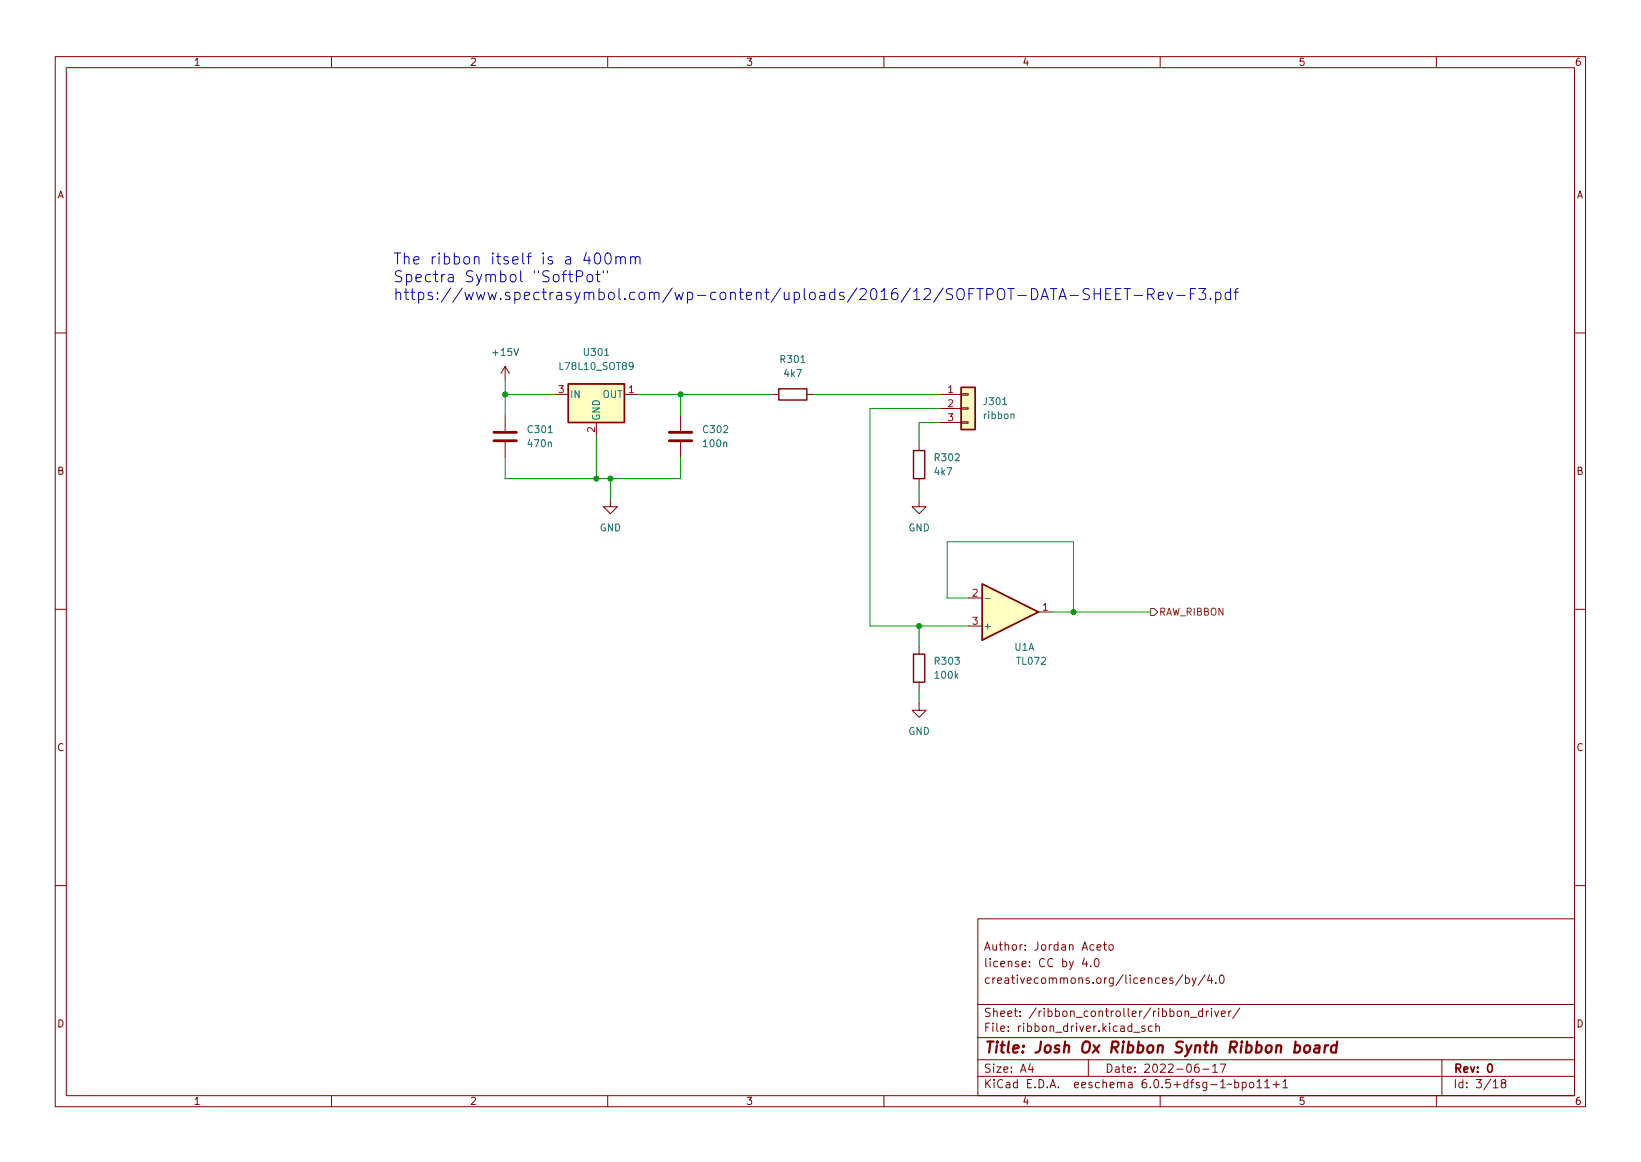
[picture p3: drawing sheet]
<svg xmlns="http://www.w3.org/2000/svg" width="297mm" height="210mm" viewBox="0 0 297 210" stroke-linecap="round" stroke-linejoin="round" font-family="sans-serif">
<g fill="none" stroke="#840000" stroke-width=".18">
<path d="M10 10.2h277v190.1h-277zM12 12.2h273v186.1h-273zM60 10.2v2M110 10.2v2M160 10.2v2M210 10.2v2M260 10.2v2M10 60.2h2M91.4 66.3v2.5M91.4 75.2v2.8M91.4 66.3l-.7 1.3M91.4 66.3l.8 1.3"/>
<path d="M100.3 71.4h2.6M107.9 76.4v2.6M113 71.4h2.6M123.2 75.2v2.8M139.7 71.4h1.3M146 71.4h1.3M170.2 71.4h3.8M170.2 73.9h3.8M170.2 76.4h3.8M174 76.3h1.3v.3h-1.3zM174 73.8h1.3v.2h-1.3zM174 71.2h1.3v.3h-1.3z"/>
<path d="M285 60.2h2M91.4 80v2.8M110.5 90.4v1.3h1.3l-1.3 1.3-1.3-1.3h1.3M123.2 80v2.8M166.4 90.4v1.3h1.2l-1.2 1.3-1.3-1.3h1.3M166.4 80.3v1.2M166.4 86.6v1.3M10 110.2h2M166.4 117.1v1.3M175.3 108.2h2.5M175.3 113.3h2.5M188 110.7h2.5"/>
<path d="M285 110.2h2M166.4 127.2v1.3h1.2l-1.2 1.3-1.3-1.3h1.3M166.4 123.4v1.3M10 160.2h2M177 166.3h108v32h-108zM196.3 173.4l-.4 1h1M196.6 173.9v1M197.4 174.8v.1M198.2 173.6l.2-.2a.8 .8 0 0 1 .6 .8 .8 .8 0 0 1-.6 .7l-.2-.1-.1-.4zM198.6 171.4l.7-.1-.1-.3-.4-.1-.2 .2v.8h.6M199.7 170.9h.6M199.9 170.4v1.3l.4 .2"/>
<path d="M200.9 171l.3-.1 .3 .3v.4l-.3 .3h-.3l-.2-.3v-.4zM214.1 176.4l-1.3 1.9M214.6 177l.4-.1 .3 .3v.4l-.2 .3h-.5M214.6 176.4v1.5M215.8 176.9l.3 1M216.5 176.9l-.5 1.4-.2 .1M218.1 176.4l-1.2 1.9M218.9 176.4l-.3 1h.9M219.3 176.9v1M220.1 177.8v.1M220.9 176.6l.2-.2a.8 .8 0 0 1 .5 .8 .8 .8 0 0 1-.5 .7l-.2-.1-.2-.4zM285 160.2h2"/>
<path d="M60 198.3v2M110 198.3v2M160 198.3v2M177 194.8h108M177 191.8h108M177 187.8h108M177 181.8h108M186.5 192.5l-.4 1h1M186.9 193v1M197 191.8v3M205.2 186.8h1.2M207.2 185.7l-.3-.1-.3 .2 .1 .3 .5 .1v.4h-.6"/>
<path d="M208.6 185.7l-.5-.1-.2 .3v.4l.1 .3h.6M209.2 185.8l.2-.2 .4 .1 .1 .9M209.2 185.1v1.5M210 198.3v2M214.5 183.1l.2-.2 .4 .1v.9M215.5 184.1h1.1M216.9 192.5a.59 .59 0 0 0-.7 .7v.5l.2 .3h.4l.2-.1 .1-.5-.2-.2-.4-.1-.3 .3M217.6 183l-.4-.1-.3 .3v.4l.2 .3h.5M217.6 182.4v1.5M217.7 193.5h1.2M218.4 182.9v1M218.8 182.9l-.3 .1-.1 .2"/>
<path d="M219.3 182.4v.2M219.3 182.9v1M219.5 193l.4-.5v1.5M219.5 194h.9M219.9 182.9l.3 1 .4-1M220.9 192.5h1l-.7 1.5M221.1 183.4l.7-.1-.1-.3-.4-.1-.2 .2v.8h.6M222.4 182.9v1M222.9 182.9l-.3 .1-.2 .2M223.5 195.9l.4-.1 .3 .3v.4l-.1 .3h-.6M223.5 195.3v1.5M224.4 182.4l-1.3 1.9"/>
<path d="M224.9 195.9l.4-.1 .3 .3v.4l-.2 .3h-.5M224.9 195.8v1.5M226.3 195.9l.3-.1 .3 .3v.4l-.3 .3h-.3l-.2-.3v-.4zM227.5 195.8l.4-.5v1.5M227.5 196.8h.9M228.9 195.8l.5-.5v1.5M228.9 196.8h.9M230.4 196.3h1.2M231 195.7v1.1M232.2 195.8l.4-.5v1.5M232.2 196.8h.9M260 198.3v2"/>
<path d="M261 191.8v6.5M270.3 195.8l.4-.5v1.5M270.3 196.8h.9M272 196l-.3-.3 .1-.2 .2-.2 .4 .1 .2 .2-.1 .2-.6 .2-.2 .3 .1 .4 .2 .1h.3l.3-.3-.1-.4-.2-.1"/>
</g>
<path d="M269.4 192.7l.2-.2a.8 .8 0 0 1 .5 .8 .8 .8 0 0 1-.5 .7l-.2-.1-.1-.4z" fill="none" stroke="#840000" stroke-width=".3"/>
<path d="M236.2 189.3a.52 .52 0 0 1 .6-.2 .52 .52 0 0 1 .4 .4l-.1 .6a.55 .55 0 0 1-.5 .4 .55 .55 0 0 1-.6-.4zM238 189.2l.3-.1 .5 .1v1.3M238.9 189.6l-.7 .1a.4 .4 0 0 0-.4 .3 .4 .4 0 0 0 .3 .5l.7-.1M239.9 189.1l-.2 1.4M240.4 189.1l-.4 .1-.2 .3M242 189.2a.66 .66 0 0 0-1 .3l-.1 .6 .1 .3 .2 .1 .6-.1M242 188.5l-.2 2" fill="none" stroke="#840000" stroke-width=".4"/>
<path d="M102.9 69.5h10.1v6.9h-10.1zM141 70.4h5v2h-5zM174 70.1h2.5v7.6h-2.5zM165.4 81.5h2v5.1h-2zM165.4 118.4h2v5h-2zM177.8 105.7l10.2 5-10.2 5.1z" fill="none" stroke="#840000" stroke-width=".25"/>
<path d="M89.4 79.8h4.1M89.4 78.2h4.1M121.2 79.8h4M121.2 78.2h4" fill="none" stroke="#840000" stroke-width=".51"/>
<g fill="#ffffc2" stroke="#ffffc2" stroke-width=".18">
<path d="M177.8 105.7l10.2 5-10.2 5.1z"/>
<path d="M174 70.1h2.5v7.6h-2.5z"/>
<path d="M102.9 69.5h10.1v6.9h-10.1z"/>
</g>
<path d="M183 75l.2-.1 .3 .1 .1 .8M178.3 108.3h1" fill="none" stroke="#006464" stroke-width=".18"/>
<path d="M208.3 110.1h.6l.6 .6-.6 .7h-.6z" fill="none" stroke="#725600" stroke-width=".18"/>
<g fill="none" stroke="#0000c2" stroke-width=".18">
<path d="M102.9 49.7h.8M103.2 49v1.7l.1 .2 .4 .1M104.3 50h.8a.54 .54 0 0 0 .4-.5 .54 .54 0 0 0-.4-.5h-.8v2M106.1 45.7l-.4 1.4h1.2M106.3 49.9a.54 .54 0 0 1 .6-.2 .54 .54 0 0 1 .4 .3v.6a.54 .54 0 0 1-.5 .4 .54 .54 0 0 1-.6-.4zM107.8 46a.48 .48 0 0 1 .5-.2 .48 .48 0 0 1 .3 .4 1.03 1.03 0 0 1-.5 1.6 1.22 1.22 0 0 1-.3-1.8zM107.9 49.7h.7M108.1 49v1.7l.1 .2 .4 .1M109.2 49v.4M109.7 46a.48 .48 0 0 1 .5-.2 .48 .48 0 0 1 .3 .4 1.03 1.03 0 0 1-.5 1.6 1.22 1.22 0 0 1-.3-1.8zM110 49v.4M111.5 46.6a.5 .5 0 0 1 .8 .1v1.1"/>
<path d="M111.5 46.4v1.4M112.3 46.7l.3-.3 .5 .1 .1 1.3M114.1 46.6a.5 .5 0 0 1 .9 .1v1.1M114.1 46.4v1.4M115 46.7l.3-.3 .5 .1 .1 1.3M193.7 53.5h1.5M197.2 52.3l-.3-.1-.7 .1a.48 .48 0 0 0-.1 .5 .48 .48 0 0 0 .3 .4 .73 .73 0 0 1 .8 .4l-.1 .4-.3 .2-.7-.1M198.1 52.2v2M198.1 53.2h1.1M199.2 52.2v2M200.1 53.2h.7M201.1 52.2h-1v2h1"/>
<path d="M202 53.2h.6M202.9 52.2h-.9v2h.9M203.5 52.2h1.1M204.1 52.2v2M205.3 53.5h1.5M207.8 53.3h.7a.54 .54 0 0 0 .4-.6 .54 .54 0 0 0-.4-.5h-.7v2M208.2 53.3l.7 .9M209.7 53.5l.9-.1-.1-.4-.5-.1-.3 .3 .1 .9 .2 .1 .5-.1M211.3 52.9l.5 1.3 .4-1.3M213 53.5h1.5M215.5 53.2h.6M216.4 52.2h-.9v2"/>
<path d="M217 52.2h1.2l-.6 .8a.54 .54 0 0 1 .6 .4v.4l-.1 .3-.8 .1-.3-.2M219.1 54l.1 .1-.1 .1-.1-.1 .1-.1v.2M220.1 53l.5-.1 .4 .4v.5l-.2 .3-.2 .1-.5-.1M220.1 52.9v2M222.7 53l-.6-.1-.3 .4v.5l.2 .3 .1 .1 .6-.1M222.7 52.2v2M223.4 52.9h.7M224.1 52.2l-.3 .1-.1 .2v1.7"/>
</g>
<g fill="none" stroke="#009600" stroke-width=".18">
<path d="M91.4 68.8v6.4M91.4 71.4h8.9M107.9 79v7.6M115.6 71.4h24.1M123.2 71.4v3.8M147.3 71.4h22.9M170.2 73.9h-12.7v39.4h17.8M170.2 76.4h-3.8v3.9M91.4 82.8v3.8h31.8v-3.8M110.5 86.6v3.8M166.4 87.9v2.5M166.4 113.3v3.8"/>
<path d="M175.3 108.2h-3.9v-10.2h22.9v12.7M190.5 110.7h17.8M166.4 124.7v2.5"/>
</g>
<g fill="#009600" stroke="#009600" stroke-width=".18">
<circle cx="91.4" cy="71.4" r=".46"/>
<circle cx="123.2" cy="71.4" r=".46"/>
<circle cx="107.9" cy="86.6" r=".46"/>
<circle cx="110.5" cy="86.6" r=".46"/>
<circle cx="166.4" cy="113.3" r=".46"/>
<circle cx="194.3" cy="110.7" r=".46"/>
</g>
<g font-size="2.8" fill="#0000c2">
<text x="71.1" y="47.9">The ribbon itself is a 400mm</text>
<text x="71.1" y="51.1">Spectra Symbol &quot;SoftPot&quot;</text>
<text x="71.1" y="54.3">https://www.spectrasymbol.com/wp-content/uploads/2016/12/SOFTPOT-DATA-SHEET-Rev-F3.pdf</text>
</g>
<text font-size="2.8" fill="#840000" x="178" y="190.6">Title: Josh Ox Ribbon Synth Ribbon board</text>
<g font-size="2.1" fill="#840000">
<text x="178" y="172">Author: Jordan Aceto</text>
<text x="178" y="178">creativecommons.org/licences/by/4.0</text>
<text x="178" y="175">license: CC by 4.0</text>
<text x="178" y="184">Sheet: /ribbon_controller/ribbon_driver/</text>
<text x="178" y="186.7">File: ribbon_driver.kicad_sch</text>
<text x="178" y="196.9">KiCad E.D.A. eeschema 6.0.5+dfsg-1~bpo11+1</text>
<text x="178" y="194.1">Size: A4</text>
<text x="200" y="194.1">Date: 2022-06-17</text>
<text x="263" y="194.1">Rev: 0</text>
<text x="263" y="196.9">Id: 3/18</text>
</g>
<g font-size="1.8" fill="#840000">
<text x="35" y="11.9">1</text>
<text x="85" y="11.9">2</text>
<text x="135" y="11.9">3</text>
<text x="185" y="11.9">4</text>
<text x="235" y="11.9">5</text>
<text x="285" y="11.9">6</text>
<text x="10.3" y="35.9">A</text>
<text x="285.3" y="35.9">A</text>
<text x="10.3" y="85.9">B</text>
<text x="285.3" y="85.9">B</text>
<text x="10.3" y="135.9">C</text>
<text x="285.3" y="135.9">C</text>
<text x="10.3" y="185.9">D</text>
<text x="285.3" y="185.9">D</text>
<text x="35" y="199.9">1</text>
<text x="85" y="199.9">2</text>
<text x="135" y="199.9">3</text>
<text x="185" y="199.9">4</text>
<text x="235" y="199.9">5</text>
<text x="285" y="199.9">6</text>
</g>
<g font-size="1.8" fill="#006464">
<text x="89.4" y="64.4">+15V</text>
<text x="105.8" y="64.4">U301</text>
<text x="141.4" y="65.7">R301</text>
<text x="101.6" y="66.9">L78L10_SOT89</text>
<text x="142" y="68.2">4k7</text>
<text x="103.1" y="72">IN</text>
<text x="108.6" y="76.2" transform="rotate(-90 108.6 76.2)">GND</text>
<text x="109" y="72">OUT</text>
<text x="178.1" y="75.8">ribbon</text>
<text x="178.2" y="73.3">J301</text>
<text x="95.7" y="78.4">C301</text>
<text x="95.7" y="80.9">470n</text>
<text x="127.4" y="78.4">C302</text>
<text x="127.5" y="80.9">100n</text>
<text x="169.3" y="83.4">R302</text>
<text x="169.2" y="86">4k7</text>
<text x="108.5" y="96.1">GND</text>
<text x="164.4" y="96.1">GND</text>
<text x="177.9" y="113.9">+</text>
<text x="183.7" y="117.7">U1A</text>
<text x="169.3" y="120.3">R303</text>
<text x="169.4" y="122.8">100k</text>
<text x="184.1" y="120.3">TL072</text>
<text x="164.4" y="133">GND</text>
</g>
<g font-size="1.8" fill="#a90000">
<text x="101.1" y="71.1">3</text>
<text x="113.8" y="71.1">1</text>
<text x="171.6" y="71.1">1</text>
<text x="171.6" y="73.7">2</text>
<text x="171.6" y="76.2">3</text>
<text x="107.7" y="78.2" transform="rotate(-90 107.7 78.2)">2</text>
<text x="176" y="107.9">2</text>
<text x="176" y="113">3</text>
<text x="188.7" y="110.5">1</text>
</g>
<text font-size="1.8" fill="#725600" x="209.7" y="111.4">RAW_RIBBON</text>
</svg>
